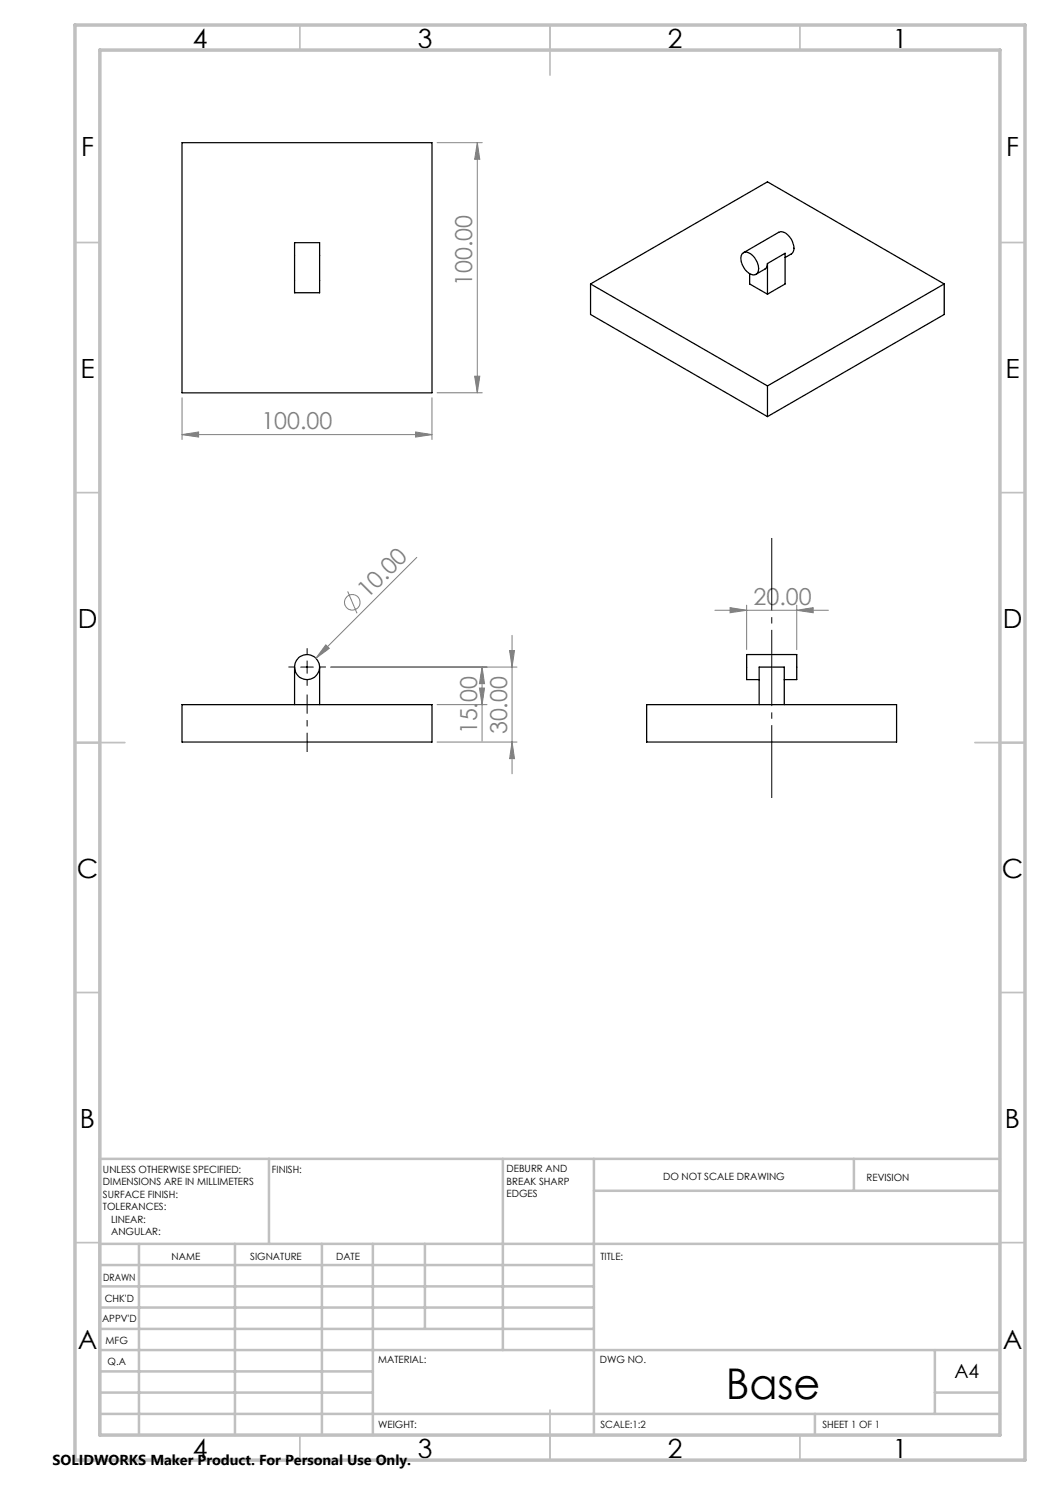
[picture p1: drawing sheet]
<svg xmlns="http://www.w3.org/2000/svg" width="210mm" height="297mm" viewBox="0 0 210 297" stroke-linecap="round" stroke-linejoin="round" font-family="sans-serif">
<g fill="none" stroke="#000" stroke-width=".25">
<path d="M36.4 28.5h50v50.1h-50zM58.9 48.5h5v10.1h-5zM118.1 56.8l35.4 20.4M118.1 56.8l35.4-20.4 35.3 20.4M118.1 56.8v6.1l35.4 20.4M148.4 50.7a1.51 1.51 0 0 1 2.3 .6 2.99 2.99 0 0 1 .7 3.4 1.51 1.51 0 0 1-2.2-.6 2.99 2.99 0 0 1-.8-3.4zM148.7 50.5l7.1-4a1.91 1.91 0 0 1 2.2 .9 2.94 2.94 0 0 1 .5 3.2l-1.5 .9M149.9 54.7v2.1l3.6 2M153.5 52.7l-.3 1-2 1.2M153.5 52.7l3.5-2v6.1l-3.5 2M153.5 52.7v6.1M188.8 56.8l-35.3 20.4"/>
<path d="M188.8 56.8v6.1l-35.3 20.4M153.5 77.2v6.1M58.9 133.4v7.5M63.9 133.4v7.5M151.8 135.9h-2.5v-5h10v5h-2.5M36.4 140.9h50v7.5h-50zM129.3 140.9h50v7.5h-50zM151.8 140.9v-7.5h5v7.5"/>
<circle cx="61.4" cy="133.4" r="2.51"/>
</g>
<g fill="none" stroke="#808080" stroke-width=".2">
<path d="M87.4 28.5h9M95.5 28.5v50.1M95.5 28.5l.5 3.4h-1.1zM36.4 79.5v8.4M86.4 79.5v8.4M87.4 78.6h9M94.9 75.2h1.1l-.5 3.4zM36.4 86.9l3.3-.5v1zM36.4 86.9h50M83.1 86.4l3.3 .5-3.3 .5zM69.5 118.3l1.9 4.4M83.4 111.5l-20.2 20.2"/>
<path d="M65.2 129l.7 .7-2.7 2zM66.1 133.4h37.3M95.9 137.6h1l-.5 3.3zM96.4 133.4l.5 3.3h-1zM96.4 133.4v14.8M101.9 130.1h1l-.5 3.3zM102.4 127.1v27.7M143 122.1h22.7M146 121.5l3.3 .6-3.3 .5zM149.3 121v8.9M159.3 122.1l3.3-.6v1.1zM159.3 121v8.9"/>
<path d="M87.4 148.4h16M87.4 140.9h10M102.4 148.4l.5 3.3h-1z"/>
<circle cx="70.5" cy="120.5" r="1.56"/>
</g>
<path d="M154.4 159.6v-52" fill="none" stroke="#000" stroke-width=".2" stroke-dasharray="15.2 1.3 1.3 1.3" stroke-dashoffset=".7" stroke-linecap="butt"/>
<path d="M61.4 138.9v11.5" fill="none" stroke="#000" stroke-width=".2" stroke-dasharray="15.2 1.3 1.3 1.3" stroke-dashoffset="11.4" stroke-linecap="butt"/>
<path d="M58.9 133.4h-1.2M61.4 130.9v-1.2M61.4 135.9v1.3M63.9 133.4h1.3" fill="none" stroke="#000" stroke-width=".2" stroke-dasharray="15.2 1.3 1.3 1.3" stroke-linecap="butt"/>
<path d="M60.1 133.4h2.6M61.4 132.2v2.5" fill="none" stroke="#000" stroke-width=".2"/>
<g fill="none" stroke="#c0c0c0" stroke-width=".35">
<path d="M60 5v5M110 5v10M160 5v5M15 48.5h5M200 48.5h5M15 98.5h5M200 98.5h5M15 148.5h10M195 148.5h10M15 198.5h5M200 198.5h5M15 248.5h5"/>
<path d="M200 248.5h5M60 287v5M110 282v10M160 287v5"/>
</g>
<g fill="none" stroke="#c0c0c0" stroke-width=".5">
<path d="M53.8 231.8v17M100.6 231.8v38.2M118.8 231.8v55.2M118.8 238.2h81.2M170.8 231.8v6.4M200 231.8h-180v55.2M20 248.8h180M20 257.3h98.8M20 253h98.8M27.8 248.8v38.2M47 248.8v38.2M64.4 248.8v38.2"/>
<path d="M74.6 248.8v38.2M85 248.8v17M20 265.8h98.8M20 261.5h98.8M20 278.5h54.6M20 274.3h54.6M20 270h180M187 278.5h13M187 270v12.8M20 282.8h180M163 282.8v4.2"/>
</g>
<path d="M15 5h190v287h-190zM20 10h180v277h-180z" fill="none" stroke="#c0c0c0" stroke-width=".7"/>
<g fill="#808080">
<path d="M65.2 129l.7 .7-2.7 2z"/>
<path d="M159.3 122.1l3.3-.6v1.1zM146 121.5l3.3 .6-3.3 .5z"/>
<path d="M36.4 86.9l3.3-.5v1zM83.1 86.4l3.3 .5-3.3 .5z"/>
<path d="M94.9 75.2h1.1l-.5 3.4zM95.5 28.5l.5 3.4h-1.1z"/>
<path d="M101.9 130.1h1l-.5 3.3zM102.4 148.4l.5 3.3h-1zM96.4 133.4l.5 3.3h-1zM95.9 137.6h1l-.5 3.3z"/>
</g>
<text font-size="8.5" x="145.1" y="279.7">Base</text>
<g font-size="5.3">
<text x="38.5" y="9.5">4</text>
<text x="83.5" y="9.5">3</text>
<text x="133.6" y="9.5">2</text>
<text x="178.6" y="9.5">1</text>
<text x="16.2" y="31.3">F</text>
<text x="201.2" y="31.3">F</text>
<text x="16.1" y="75.5">E</text>
<text x="201.1" y="75.5">E</text>
<text x="15.5" y="125.5">D</text>
<text x="200.5" y="125.5">D</text>
<text x="15.4" y="175.5">C</text>
<text x="200.4" y="175.5">C</text>
<text x="16" y="225.5">B</text>
<text x="201" y="225.5">B</text>
<text x="15.5" y="269.8">A</text>
<text x="200.5" y="269.8">A</text>
<text x="38.5" y="291.5">4</text>
<text x="83.5" y="291.5">3</text>
<text x="133.6" y="291.5">2</text>
<text x="178.6" y="291.5">1</text>
</g>
<g font-size="4.7" fill="#808080">
<text x="94.5" y="57.2" transform="rotate(-90 94.5 57.2)">100.00</text>
<text x="52.3" y="85.9">100.00</text>
<text x="73.5" y="119.8" transform="rotate(-45 73.5 119.8)">10.00</text>
<text x="150.7" y="121">20.00</text>
<text x="95.4" y="146.9" transform="rotate(-90 95.4 146.9)">15.00</text>
<text x="101.4" y="146.9" transform="rotate(-90 101.4 146.9)">30.00</text>
</g>
<text font-size="3.9" x="190.9" y="275.5">A4</text>
<text font-size="2.9" x="10.5" y="292.9">SOLIDWORKS Maker Product. For Personal Use Only.</text>
<g font-size="2">
<text x="20.6" y="234.6">UNLESS OTHERWISE SPECIFIED:</text>
<text x="20.6" y="237.1">DIMENSIONS ARE IN MILLIMETERS</text>
<text x="20.6" y="239.6">SURFACE FINISH:</text>
<text x="54.4" y="234.6">FINISH:</text>
<text x="101.3" y="234.5">DEBURR AND</text>
<text x="101.3" y="237">BREAK SHARP</text>
<text x="101.3" y="239.5">EDGES</text>
<text x="132.6" y="236">DO NOT SCALE DRAWING</text>
<text x="173.3" y="236.2">REVISION</text>
<text x="20.6" y="242.1">TOLERANCES:</text>
<text x="22.2" y="244.6">LINEAR:</text>
<text x="22.2" y="247.1">ANGULAR:</text>
<text x="34.3" y="252">NAME</text>
<text x="50" y="251.9">SIGNATURE</text>
<text x="67.2" y="251.9">DATE</text>
<text x="120.1" y="251.9">TITLE:</text>
<text x="20.6" y="256.1">DRAWN</text>
<text x="20.9" y="260.3">CHK'D</text>
<text x="20.4" y="264.4">APPV'D</text>
<text x="21.1" y="268.8">MFG</text>
<text x="21.5" y="273">Q.A</text>
<text x="75.6" y="272.5">MATERIAL:</text>
<text x="120" y="272.5">DWG NO.</text>
<text x="75.6" y="285.5">WEIGHT:</text>
<text x="120.1" y="285.6">SCALE:1:2</text>
<text x="164.5" y="285.6">SHEET 1 OF 1</text>
</g>
</svg>
